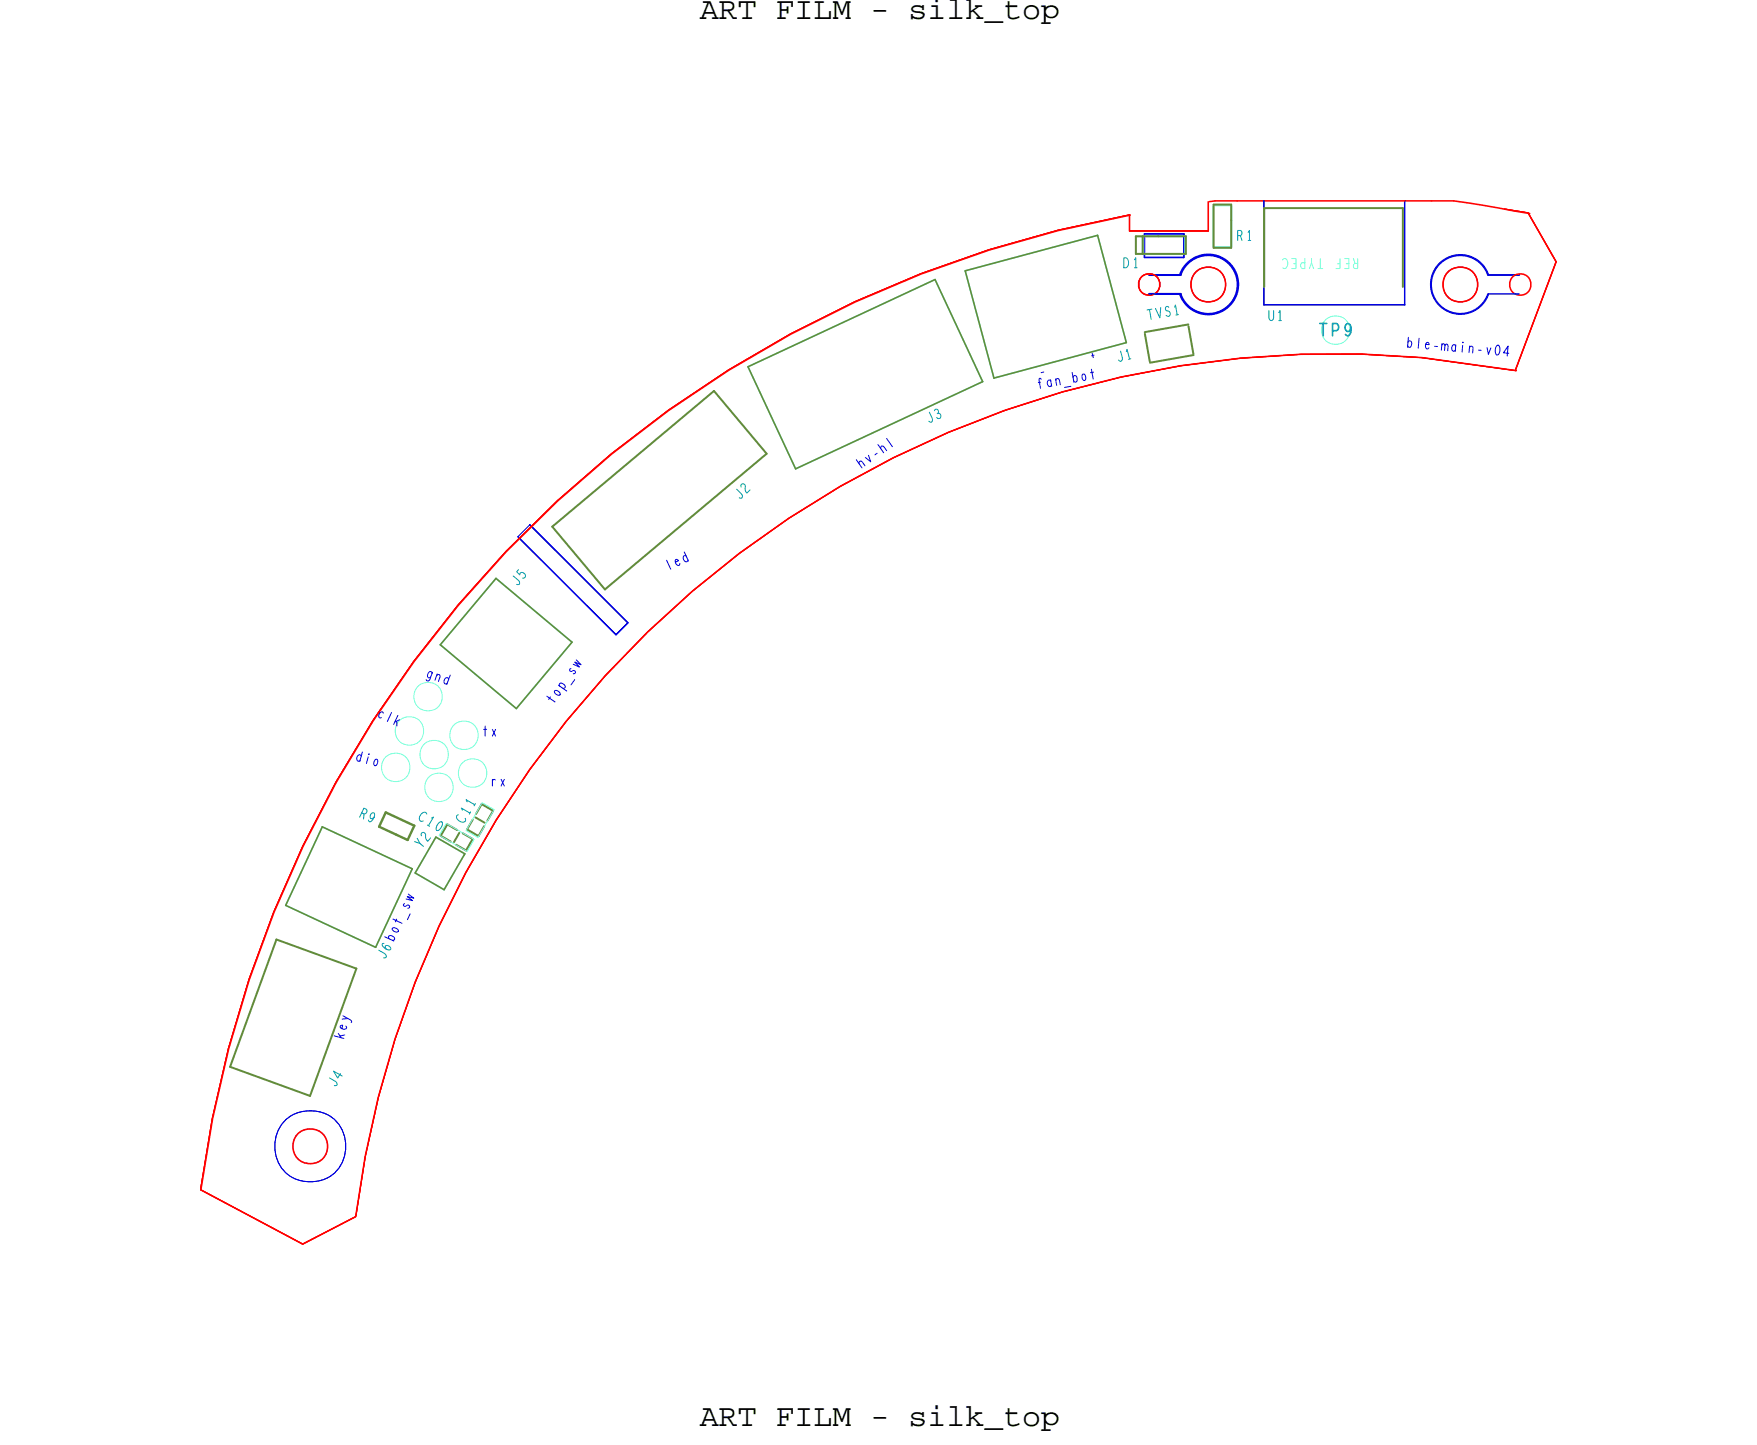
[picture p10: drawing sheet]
<svg xmlns="http://www.w3.org/2000/svg" width="112mm" height="92mm" viewBox="0 0 112 92" stroke-linecap="round" stroke-linejoin="round" font-family="sans-serif">
<!-- layer: Board Outline -->
<g fill="none" stroke="#0000e3" stroke-width=".06">
<path d="M72.6 14.8h2.5zM72.6 16.3h2.5zM72.6 14.8v1.5zM72.9 17.5h2zM72.9 18.7h2zM75.1 14.8v1.5zM94.4 18.7h2zM94.4 17.5h2zM94.5 17.4a1.9 1.9 0 0 0-2.9-.9 1.9 1.9 0 0 0 0 3.1 1.9 1.9 0 0 0 2.9-.9M33.6 33.3l6.3 6.2-.8 .8-6.2-6.2z"/>
<circle cx="72.9" cy="18.1" r=".68"/>
<circle cx="76.7" cy="18.1" r="1.11"/>
<circle cx="92.7" cy="18.1" r="1.11"/>
<circle cx="19.7" cy="72.8" r="2.27"/>
<circle cx="19.7" cy="72.8" r="1.11"/>
</g>
<g fill="none" stroke="#f00" stroke-width=".1">
<path d="M71.7 14.7h5zM71.7 13.7v1zM71.7 13.7a72.6 72.6 0 0 0-58.9 61.8M76.7 12.8v1.9zM77.1 12.7h1.4zM77.1 12.7l-.3 .1M78.5 12.7h1.7zM80.2 12.7h9zM89.2 12.7h1.7zM90.9 12.7h1.4zM92.3 12.8l3.8 .6M96.1 13.4l1 .2"/>
<path d="M97 13.5l1.8 3.1zM98.8 16.6l-2.6 6.9zM96.2 23.5a62.6 62.6 0 0 0-73.6 53.7M12.8 75.5l6.4 3.5zM19.2 79l3.4-1.8z"/>
<circle cx="72.9" cy="18.1" r=".68"/>
<circle cx="76.7" cy="18.1" r="1.11"/>
<circle cx="92.7" cy="18.1" r="1.11"/>
<circle cx="96.5" cy="18.1" r=".68"/>
<circle cx="19.7" cy="72.8" r="1.11"/>
</g>
<g fill="none" stroke="#0000e3" stroke-width=".1">
<path d="M72.6 14.8h2.5zM72.6 16.3h2.5zM72.6 14.8v1.5zM72.9 18.7h2zM72.9 17.5h2zM74.9 17.5a1.85 1.85 0 0 1 2.9-.9 1.85 1.85 0 0 1 0 3 1.85 1.85 0 0 1-2.9-.9M75.1 14.8v1.5zM80.2 19.3h9zM80.2 12.7v6.6zM89.2 12.7v6.6zM94.4 17.5h2zM94.4 17.5a1.85 1.85 0 0 0-2.8-.9 1.85 1.85 0 0 0 0 2.9 1.85 1.85 0 0 0 2.8-.8"/>
<path d="M32.9 34.1l6.2 6.2zM33.6 33.3l6.3 6.2zM39.9 39.5l-.8 .8z"/>
</g>
<g fill="none" stroke="#f00" stroke-width=".06">
<path d="M71.7 13.6h.1M71.7 13.6v1.1zM71.7 14.7h5zM71.7 13.7v1zM71.7 13.6a72.6 72.6 0 0 0-59 61.9M76.7 12.8v1.9zM95.5 13.3l1.5 .2M97 13.5h.1M97 13.5l1.8 3.1zM98 18.8l-1.8 4.7zM98.8 16.6l-.8 2.2zM96.2 23.5h.1"/>
<path d="M96.2 23.5a62.6 62.6 0 0 0-73.6 53.7M12.7 75.5h.1M12.8 75.5h.1M12.8 75.5l6.4 3.5zM19.2 79l3.4-1.8z"/>
<circle cx="72.9" cy="18.1" r=".68"/>
<circle cx="76.7" cy="18.1" r="1.11"/>
<circle cx="92.7" cy="18.1" r="1.11"/>
</g>
<path d="M72.9 17.5h2zM72.9 18.7h2zM74.9 17.4a1.9 1.9 0 0 1 2.9-.9 1.9 1.9 0 0 1 0 3.1 1.9 1.9 0 0 1-2.9-.9" fill="none" stroke="#0000e3" stroke-width=".13"/>
<!-- layer: Components -->
<g fill="none" stroke="#75ffd9" stroke-width=".1">
<path d="M59.4 17.7l3 6.5zM61.3 17.2l8.4-2.3zM61.3 17.2l1.8 6.8zM69.7 14.9l1.8 6.8zM31.5 36.7l-3.6 4.2zM31.5 36.7l4.8 4.1zM47.5 23.3l11.9-5.6zM47.5 23.3l3 6.5zM50.5 29.8l11.9-5.6zM63.1 24l8.4-2.3zM18.1 57.5l5.7 2.6zM20.5 52.5l5.7 2.6z"/>
<path d="M20.5 52.5l-2.4 5zM26.2 55.1l-2.4 5zM26.4 55.4l1.8 1.1zM27.7 53.1l1.8 1.1zM27.7 53.1l-1.3 2.3zM27.9 40.9l4.9 4.1zM29.5 54.3l-1.3 2.2zM29.5 54.2v.1zM36.3 40.8l-3.5 4.2z"/>
</g>
<g fill="none" stroke="#638b3a" stroke-width=".1">
<path d="M59.4 17.7l3 6.5zM61.3 17.2l8.4-2.3zM61.3 17.2l1.8 6.8zM69.7 14.9l1.8 6.8zM31.5 36.7l-3.6 4.2zM31.5 36.7l4.8 4.1zM47.5 23.3l11.9-5.6zM47.5 23.3l3 6.5zM50.5 29.8l11.9-5.6zM63.1 24l8.4-2.3zM18.1 57.5l5.7 2.6zM20.5 52.5l5.7 2.6z"/>
<path d="M20.5 52.5l-2.4 5zM26.2 55.1l-2.4 5zM26.4 55.4l1.8 1.1zM27.7 53.1l1.8 1.1zM27.7 53.1l-1.3 2.3zM27.9 40.9l4.9 4.1zM29.5 54.3l-1.3 2.2zM29.5 54.2v.1zM36.3 40.8l-3.5 4.2z"/>
</g>
<g fill="none" stroke="#638b3a" stroke-width=".13">
<path d="M72.1 16.1h.4zM72.1 15h.4zM72.1 15v1.1zM72.5 15h1zM72.5 16.1h2.8zM72.5 15v1.1zM73.5 15h1.8zM75.3 15v1.1zM77 13h1.1zM77 15.7h1.1zM77 13v2.7zM78.1 14v1.7z"/>
<path d="M78.1 13v1zM80.2 13.2h8.8zM80.2 13.2v5zM89 13.2v5zM35.1 33.4l3.3 4zM35.1 33.4l10.2-8.6zM38.4 37.4l10.3-8.6zM45.3 24.8l3.4 4zM72.7 21.1l2.7-.5zM72.7 21.2l.3 1.7zM73 23l2.8-.5zM75.4 20.7l.3 1.8z"/>
<path d="M17.5 59.6l-2.9 8.1zM17.5 59.6l5.1 1.9zM28 53.1l.6 .3zM28.4 52.3l-.4 .8zM28.4 52.3l.6 .4zM29 53.6l.6 .4zM29.2 52.9l-.4 .6zM29.4 52.9l.6 .4zM29.6 52.6l.8 .5zM30 53.3l-.4 .7zM30 52l-.4 .6zM30.2 51.9l.6 .3z"/>
<path d="M30.6 51l.7 .5zM30.6 51l-.4 .7zM30.7 52.4l-.3 .7zM31.3 51.5l-.4 .6zM14.6 67.7l5.1 1.9zM22.6 61.5l-2.9 8.1z"/>
</g>
<g fill="none" stroke="#75ffd9" stroke-width=".06">
<path d="M72.6 15h2.6zM72.6 15v1.2zM72.6 16.2h2.6zM75.2 15v1.2zM77 15.7h1.2zM77 13.1h1.2zM77 13.1v2.6zM78.2 13.1v2.6zM28.3 52.3l1.8 1-.4 .7-1.8-1zM30.6 51l.8 .4-1.1 1.8-.7-.5z"/>
<circle cx="84.8" cy="21" r=".91"/>
<circle cx="25.1" cy="48.7" r=".91"/>
<circle cx="26" cy="46.4" r=".91"/>
<circle cx="27.2" cy="44.2" r=".91"/>
<circle cx="27.6" cy="47.9" r=".91"/>
<circle cx="27.9" cy="50" r=".91"/>
<circle cx="29.4" cy="46.7" r=".91"/>
<circle cx="30" cy="49.1" r=".91"/>
</g>
<path d="M24.1 52.5l1 .5zM24.5 51.6l-.4 .9zM24.5 51.6l1.8 .8zM25.1 53l.8 .3zM26.3 52.4l-.4 .9z" fill="none" stroke="#638b3a" stroke-width=".15"/>
<!-- layer: Text -->
<path d="M69.3 23.4l.1 .7M89.4 21.4l-.1 .6M30.8 46.1v.6" fill="none" stroke="#0000e3" stroke-width=".06"/>
<path d="M83.8 20.5h.4M84 20.5v.8M84.6 21h.3l.1-.2-.1-.2-.3-.1v.8M85.8 20.8l-.1 .2a.21 .21 0 0 1-.3-.2 .21 .21 0 0 1 .3-.2 .42 .42 0 0 1-.2 .7l-.1-.1" fill="none" stroke="#0097b7" stroke-width=".1"/>
<path d="M81.4 16.5a.22 .22 0 0 1 .3 0 .22 .22 0 0 1 0 .3l-.1 .2h-.2M82 16.4h.3v.6h-.3M82.1 16.7h.2M82.8 16.4v.6h-.1l-.1-.2 .2-.1M83.2 16.7l-.1 .3M83.2 16.4l.2 .6M83.6 17h.4M83.8 16.4v.6M85.1 16.4v.6h-.3M85.3 16.4h.3v.6h-.3M86.2 16.4v.6h-.2l-.1-.2 .3-.1" fill="none" stroke="#75ffd9" stroke-width=".06"/>
<path d="M71.3 16.4a.32 .32 0 0 1 .3 .3 .32 .32 0 0 1-.3 .3zM72 17h.2M72 16.5l.1-.1v.6M78.6 15l.2-.1v-.2l-.2-.1v.7M79.2 14.8l.1-.2v.7M80.5 19.7v.5l.2 .1 .1-.1v-.5M81.2 19.8l.1-.1v.6M81.2 20.3h.1M23 51.6h.2l.1-.2-.2-.1-.3 .6" fill="none" stroke="#0097b7" stroke-width=".06"/>
<g font-size="2">
<text x="44.4" y="1.2">ART FILM - silk_top</text>
<text x="44.4" y="90.5">ART FILM - silk_top</text>
</g>
<g font-size=".6" fill="#0097b7">
<text x="78.5" y="15.3">R1</text>
<text x="71" y="23" transform="rotate(-15 71 23)">J1</text>
<text x="72.9" y="20.3" transform="rotate(-10 72.9 20.3)">T V S 1</text>
<text x="59" y="26.9" transform="rotate(-25 59 26.9)">J3</text>
<text x="47" y="31.7" transform="rotate(-45 47 31.7)">J2</text>
<text x="32.8" y="37.2" transform="rotate(-50 32.8 37.2)">J5</text>
<text x="22.8" y="51.8" transform="rotate(25 22.8 51.8)">R9</text>
<text x="26.5" y="52" transform="rotate(30 26.5 52)">C 1 0</text>
<text x="26.7" y="53.9" transform="rotate(-50 26.7 53.9)">Y2</text>
<text x="29.4" y="52.3" transform="rotate(-60 29.4 52.3)">C 1 1</text>
<text x="24.4" y="60.9" transform="rotate(-60 24.4 60.9)">J6</text>
<text x="21.3" y="69" transform="rotate(-60 21.3 69)">J4</text>
</g>
<text font-size=".6" fill="#75ffd9" x="86.2" y="16.4" transform="rotate(-180 86.2 16.4)">REF</text>
<g font-size=".6" fill="#0000e3">
<text x="66" y="23.9" transform="rotate(-15 66 23.9)">-</text>
<text x="69.2" y="22.8" transform="rotate(-15 69.2 22.8)">+</text>
<text x="89.3" y="22" transform="rotate(5 89.3 22)">b l e - m a i n - v 0 4</text>
<text x="54.6" y="29.8" transform="rotate(-35 54.6 29.8)">h v - h l</text>
<text x="65.9" y="24.7" transform="rotate(-10 65.9 24.7)">f a n _ b o t</text>
<text x="42.4" y="36.2" transform="rotate(-25 42.4 36.2)">l e d</text>
<text x="23.9" y="45.5" transform="rotate(25 23.9 45.5)">c l k</text>
<text x="27" y="43" transform="rotate(20 27 43)">g n d</text>
<text x="30.6" y="46.7">tx</text>
<text x="35.1" y="44.7" transform="rotate(-55 35.1 44.7)">t o p _ s w</text>
<text x="22.5" y="48.3" transform="rotate(15 22.5 48.3)">d i o</text>
<text x="31.1" y="49.9">rx</text>
<text x="25" y="59.8" transform="rotate(-65 25 59.8)">b o t _ s w</text>
<text x="21.8" y="66" transform="rotate(-75 21.8 66)">k e y</text>
</g>
</svg>
